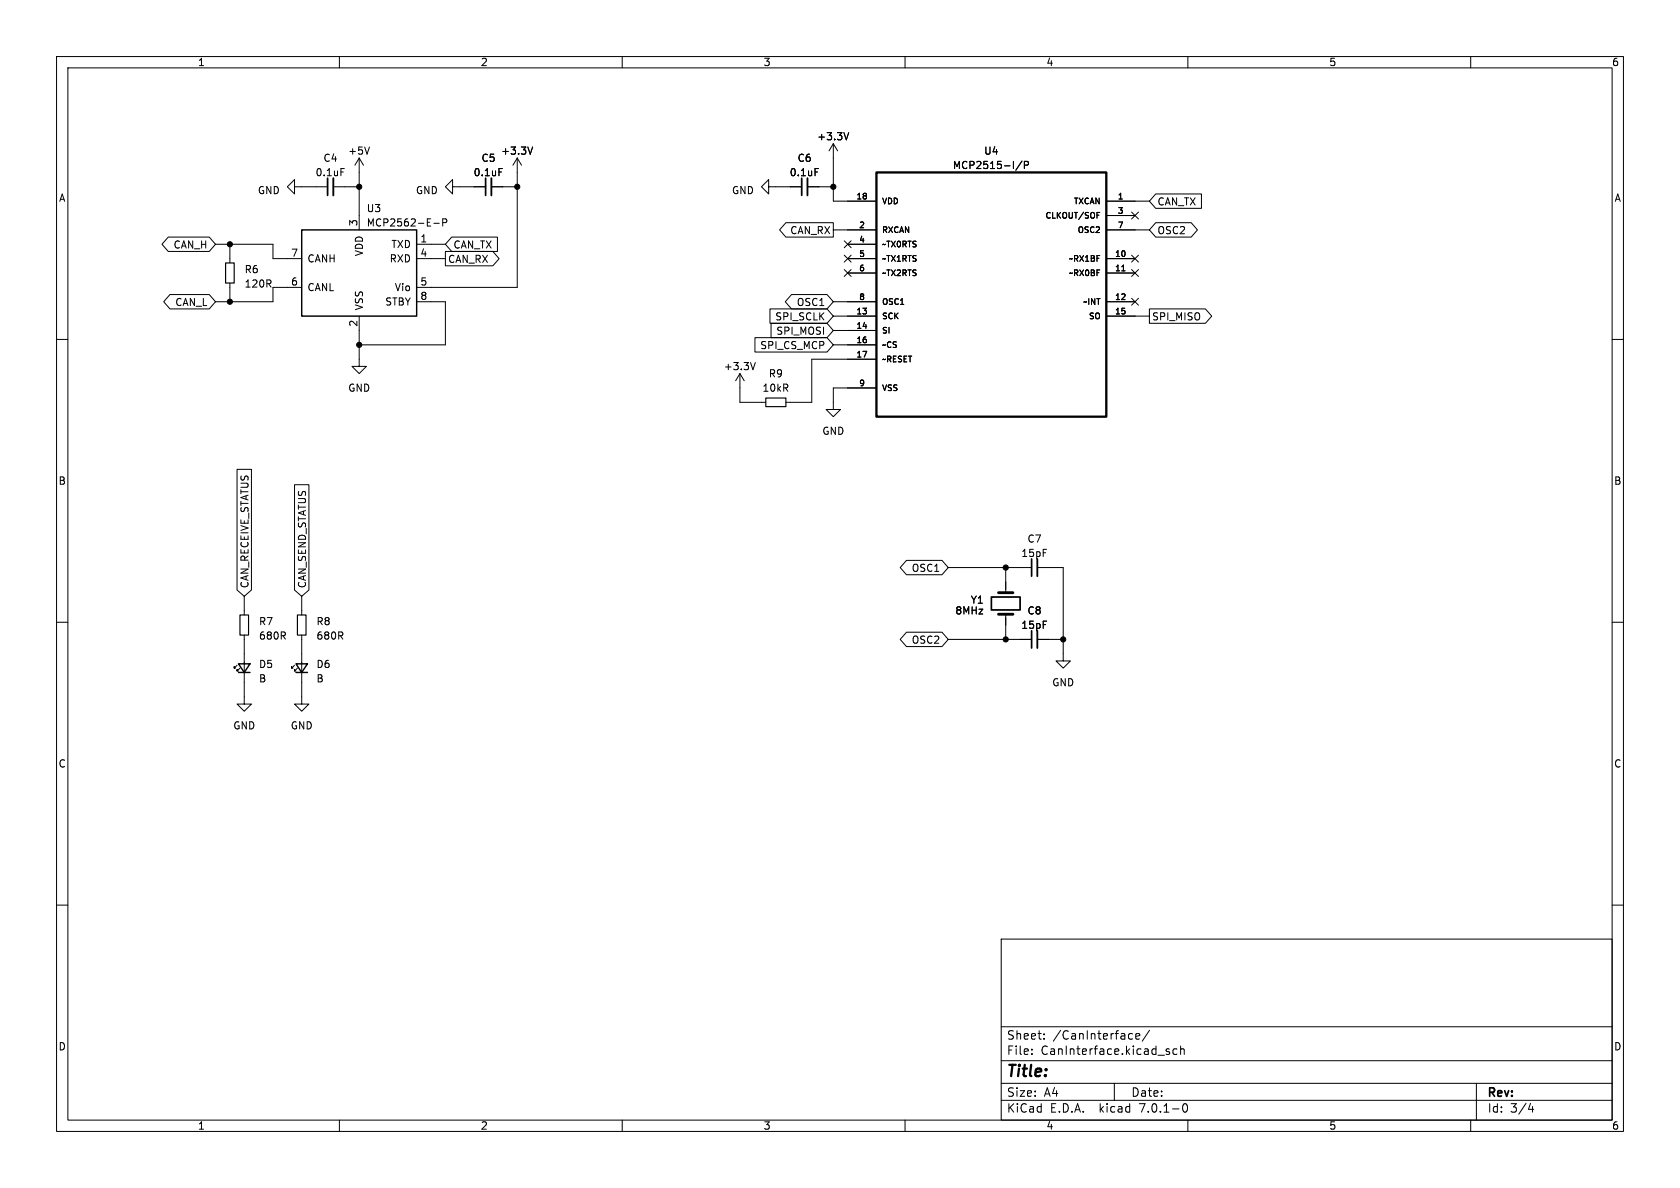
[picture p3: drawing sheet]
<svg xmlns="http://www.w3.org/2000/svg" width="297mm" height="210mm" viewBox="0 0 297 210" stroke-linecap="round" stroke-linejoin="round" font-family="sans-serif">
<g fill="none" stroke="#000" stroke-width=".18">
<path d="M10 10h277v190h-277zM12 12h273v186h-273zM60 10v2M110 10v2M160 10v2M210 10v2M260 10v2M52.1 33v-1.2l-1.3 1.2 1.3 1.3v-1.3h5.8M58.9 33h4.6M60.3 29.8h.6M63.5 27.9l-.8 1.3M63.5 27.9v12.7"/>
<path d="M63.5 27.9l.8 1.3M65.3 26l-.4 1.3M76.7 39.5h1M78.3 39.4l.6-.1 .1-.2-.1-.3-.6-.1v1.3M80 33v-1.2l-1.3 1.2 1.3 1.3v-1.3h5.9M86.9 33h4.5M88.2 29.8h.6M91.4 27.9l-.7 1.3M91.4 27.9v22.9h-17.7M91.4 27.9l.8 1.3M94.2 26l-.5 1.3M135.9 33v-1.2l-1.3 1.2 1.3 1.3v-1.3h5.8"/>
<path d="M138.9 39.4h8.4v2.5h-8.4l-1.1-1.3zM142.7 33h4.6M144.1 29.8h.6M147.3 25.4l-.7 1.3M147.3 25.4v10.2h7.6M147.3 25.4l.8 1.3M150 23.4l-.4 1.3M180.7 28.5l-1.1 1.6M181.1 29.2l.6-.1 .1-.1v-.4l-.7-.1v1.3M193.9 38h.4M193.9 37.6h.5M195.6 35.6h7.6"/>
<path d="M195.6 38.1h5.1M200.1 37.5l1.2 1.2M201.3 37.5l-1.2 1.2M204.3 34.3h8.1v2.5h-8.1l-1.1-1.2zM204.3 39.4h6.3l1.1 1.2-1.1 1.3h-6.3l-1.1-1.3zM10 60h2M29.7 41.9h7.3l1.1 1.3-1.1 1.3h-7.3l-1.1-1.3zM30 52.1h7l1.1 1.2-1.1 1.3h-7l-1.1-1.3zM38.1 43.2h10.2v2.5h5M40.6 43.2v3.3M40.6 50v3.3M53.3 50.8h-5v2.5h-10.2"/>
<path d="M63.5 55.9v8.9h1.3l-1.3 1.2-1.3-1.2h1.3M73.7 43.2h5M73.7 45.7h5M73.7 53.3h5v7.7h-15.2M78.7 44.4h8.4l1.1 1.3-1.1 1.3h-8.4zM79.9 41.9h8v2.6h-8l-1.2-1.3zM133.5 59.7h12.7l1.1 1.3-1.1 1.2h-12.7zM136.1 54.6h10.1l1.1 1.3-1.1 1.3h-10.1zM136.3 57.1h9.9l1.1 1.3-1.1 1.3h-9.9zM139.9 52.1h6.3l1.1 1.2-1.1 1.3h-6.3l-1.1-1.3zM147.3 53.3h7.6M147.3 55.9h7.6"/>
<path d="M147.3 58.4h7.6M147.3 40.6h7.6M149.3 42.6l1.2 1.2M149.3 45.1l1.2 1.2M149.3 47.7l1.2 1.2M149.9 43.2h5M149.9 45.7h5M149.9 48.3h5M150.5 42.6l-1.2 1.2M150.5 45.1l-1.2 1.2M150.5 47.7l-1.2 1.2M195.6 45.7h5.1"/>
<path d="M195.6 53.3h5.1M195.6 48.3h5.1M195.6 55.9h7.6M195.6 40.6h7.6M198.3 47.9h.6M200.1 52.7l1.2 1.2M200.1 47.7l1.2 1.2M200.1 45.1l1.2 1.2M201.3 52.7l-1.2 1.2M201.3 47.7l-1.2 1.2M201.3 45.1l-1.2 1.2M203.2 54.6h9.9l1.1 1.3-1.1 1.3h-9.9z"/>
<path d="M285 60h2M130.8 66v5.1h4.6M130.8 66l-.8 1.3M130.8 66l.8 1.3M133.5 64.1l-.4 1.3M147.3 61h7.6M154.9 68.6h-7.6v3.8h1.3l-1.3 1.3-1.3-1.3h1.3M154.9 63.5h-11.4v7.6h-4.6M41.9 83h2.6v21.3l-1.3 1.1-1.3-1.1zM52.1 85.7h2.5v18.6l-1.3 1.1-1.2-1.1zM160.3 99.1h6.2l1.1 1.2-1.1 1.3h-6.2l-1.2-1.3zM10 110h2"/>
<path d="M41.9 117.6l-.5 .5v-.2v.2h.3M42.4 118.1l-.5 .5v-.2v.2h.3M43.2 112.3v12.2h1.2l-1.2 1.2-1.3-1.2h1.3M43.2 105.4v3.3M52.1 117.6l-.5 .5v-.2v.2h.2M52.6 118.1l-.5 .5v-.2v.2h.2M53.3 112.3v12.2h1.3l-1.3 1.2-1.2-1.2h1.2M53.3 105.4v3.3M160.3 111.8h6.2l1.1 1.2-1.1 1.3h-6.2l-1.2-1.3zM167.6 113h14.8M167.6 100.3h14.8M177.8 100.3v4.5"/>
<path d="M177.8 108.6v4.4M183.4 100.3h4.6v16.5h1.2l-1.2 1.3-1.3-1.3h1.3M183.4 113h4.6M285 110h2M10 160h2M285 160h2M177 166h108v32h-108zM60 198v2M110 198v2M160 198v2M177 194.5h108M177 191.5h108"/>
<path d="M177 187.5h108M177 181.5h108M182.4 186.3v.1M182.4 185.5v.1M184.6 183.6v.1M184.6 182.8v.1M197 191.5v3M199.8 182.7l.4 .1M200.2 183.6l-.4 .1M200.8 183.2l.7-.1-.1-.3-.4-.1-.2 .2 .1 .7h.5M203.2 182.1l-1.3 2M206.4 185.9l.3 .1 .1 .2-.2 .2h-.3"/>
<path d="M206.4 185.4l.3 .1M208.1 185.5l-.5-.1-.2 .3v.4l.1 .2h.6M208.7 185.5l.2-.1 .4 .1 .1 .9M208.7 184.9v1.5M209.2 195.2l.2-.1a.81 .81 0 0 1 .6 .6 .81 .81 0 0 1-.3 .8l-.1 .1a.81 .81 0 0 1-.4-1.4zM210 198v2M260 198v2M261 191.5v6.5M270.2 196.1h.9M270.9 195.6v1"/>
</g>
<path d="M58.9 31.5v3M86.9 31.5v3M142.7 31.5v3M183.4 98.8v3.1M183.4 111.5v3.1" fill="none" stroke="#000" stroke-width=".33"/>
<path d="M57.9 31.5v3M85.9 31.5v3M141.7 31.5v3M182.4 98.8v3.1M175.3 105.5h5v2.3h-5zM182.4 111.5v3.1" fill="none" stroke="#000" stroke-width=".3"/>
<path d="M53.3 40.6h20.4v15.3h-20.4zM42.2 117.3h2l-1 1.6zM42.2 118.9h2M52.3 117.3h2.1l-1.1 1.6zM52.3 118.9h2.1" fill="none" stroke="#000" stroke-width=".25"/>
<path d="M39.9 46.5h1.5v3.5h-1.5zM135.4 70.4h3.5v1.5h-3.5zM42.4 108.7h1.5v3.6h-1.5zM52.6 108.7h1.5v3.6h-1.5z" fill="none" stroke="#000" stroke-width=".2"/>
<path d="M176.5 108.6h2.6M176.5 104.8h2.6" fill="none" stroke="#000" stroke-width=".51"/>
<path d="M154.9 30.5h40.7v43.2h-40.7z" fill="none" stroke="#000" stroke-width=".41"/>
<g fill="#000" stroke="#000" stroke-width=".18">
<circle cx="63.5" cy="33" r=".46"/>
<circle cx="91.4" cy="33" r=".46"/>
<circle cx="147.3" cy="33" r=".46"/>
<circle cx="40.6" cy="43.2" r=".46"/>
<circle cx="40.6" cy="53.3" r=".46"/>
<circle cx="63.5" cy="61" r=".46"/>
<circle cx="177.8" cy="113" r=".46"/>
<circle cx="177.8" cy="100.3" r=".46"/>
<circle cx="188" cy="113" r=".46"/>
</g>
<text font-size="2.8" x="178" y="190.8">Title:</text>
<g font-size="2.1">
<text x="178" y="183.9">Sheet:</text>
<text x="186.2" y="183.9">/CanInterface/</text>
<text x="178" y="186.6">File:</text>
<text x="184" y="186.6">CanInterface.kicad_sch</text>
<text x="178" y="196.8">KiCad</text>
<text x="178" y="194">Size:</text>
<text x="184.6" y="194">A4</text>
<text x="185.7" y="196.8">E.D.A.</text>
<text x="194.4" y="196.8">kicad</text>
<text x="200" y="194">Date:</text>
<text x="201.5" y="196.8">7.0.1-0</text>
<text x="263" y="194.2">Rev:</text>
<text x="263" y="196.8">Id:</text>
<text x="267" y="196.8">3/4</text>
</g>
<g font-size="1.8">
<text x="35" y="11.8">1</text>
<text x="85" y="11.8">2</text>
<text x="135" y="11.8">3</text>
<text x="185" y="11.8">4</text>
<text x="235" y="11.8">5</text>
<text x="285" y="11.8">6</text>
<text x="57.1" y="28.8">C4</text>
<text x="61.5" y="27.5">+5V</text>
<text x="85.1" y="28.8">C5</text>
<text x="88.5" y="27.5">+3.3V</text>
<text x="140.9" y="28.8">C6</text>
<text x="144.4" y="25">+3.3V</text>
<text x="173.9" y="27.5">U4</text>
<text x="10.4" y="35.8">A</text>
<text x="45.5" y="34.5">GND</text>
<text x="55.7" y="31.3">0.1uF</text>
<text x="73.5" y="34.5">GND</text>
<text x="83.7" y="31.3">0.1uF</text>
<text x="129.3" y="34.5">GND</text>
<text x="139.6" y="31.3">0.1uF</text>
<text x="168.4" y="30">MCP2515-I/P</text>
<text x="285.4" y="35.8">A</text>
<text x="63.2" y="40" transform="rotate(-90 63.2 40)">3</text>
<text x="64.8" y="37.7">U3</text>
<text x="64.8" y="40.2">MCP2562-E-P</text>
<text x="139.6" y="41.6">CAN_RX</text>
<text x="204.6" y="36.5">CAN_TX</text>
<text x="204.6" y="41.6">OSC2</text>
<text x="30.6" y="44.1">CAN_H</text>
<text x="51.4" y="45.5">7</text>
<text x="54.4" y="46.5">CANH</text>
<text x="64.3" y="45.4" transform="rotate(-90 64.3 45.4)">VDD</text>
<text x="68.8" y="46.5">RXD</text>
<text x="69.1" y="44">TXD</text>
<text x="74.3" y="42.9">1</text>
<text x="74.3" y="45.5">4</text>
<text x="79.2" y="46.6">CAN_RX</text>
<text x="80.2" y="44.1">CAN_TX</text>
<text x="43.2" y="48.5">R6</text>
<text x="43.2" y="51">120R</text>
<text x="51.4" y="50.5">6</text>
<text x="54.4" y="51.6">CANL</text>
<text x="69.7" y="51.6">Vio</text>
<text x="74.3" y="50.5">5</text>
<text x="74.3" y="53.1">8</text>
<text x="30.9" y="54.3">CAN_L</text>
<text x="63.2" y="57.8" transform="rotate(-90 63.2 57.8)">2</text>
<text x="64.3" y="54.9" transform="rotate(-90 64.3 54.9)">VSS</text>
<text x="68" y="54.2">STBY</text>
<text x="136.9" y="56.8">SPI_SCLK</text>
<text x="137.1" y="59.3">SPI_MOSI</text>
<text x="140.7" y="54.3">OSC1</text>
<text x="203.7" y="56.8">SPI_MISO</text>
<text x="127.9" y="65.6">+3.3V</text>
<text x="134.3" y="61.9">SPI_CS_MCP</text>
<text x="61.5" y="69.4">GND</text>
<text x="134.7" y="69.4">10kR</text>
<text x="135.9" y="66.9">R9</text>
<text x="145.3" y="77">GND</text>
<text x="10.3" y="85.8">B</text>
<text x="285.3" y="85.8">B</text>
<text x="161.1" y="101.2">OSC1</text>
<text x="180.5" y="98.6">15pF</text>
<text x="181.6" y="96.1">C7</text>
<text x="44.1" y="104" transform="rotate(-90 44.1 104)">CAN_RECEIVE_STATUS</text>
<text x="54.3" y="104" transform="rotate(-90 54.3 104)">CAN_SEND_STATUS</text>
<text x="171.6" y="106.9">Y1</text>
<text x="45.7" y="110.7">R7</text>
<text x="45.7" y="113.2">680R</text>
<text x="55.9" y="110.7">R8</text>
<text x="55.9" y="113.2">680R</text>
<text x="161.1" y="113.9">OSC2</text>
<text x="168.8" y="108.8">8MHz</text>
<text x="180.5" y="111.3">15pF</text>
<text x="181.6" y="108.8">C8</text>
<text x="45.7" y="118.2">D5</text>
<text x="55.9" y="118.2">D6</text>
<text x="45.7" y="120.8">B</text>
<text x="55.9" y="120.8">B</text>
<text x="186" y="121.5">GND</text>
<text x="41.2" y="129.1">GND</text>
<text x="51.3" y="129.1">GND</text>
<text x="10.3" y="135.8">C</text>
<text x="285.3" y="135.8">C</text>
<text x="10.3" y="185.8">D</text>
<text x="285.3" y="185.8">D</text>
<text x="35" y="199.8">1</text>
<text x="85" y="199.8">2</text>
<text x="135" y="199.8">3</text>
<text x="185" y="199.8">4</text>
<text x="235" y="199.8">5</text>
<text x="285" y="199.8">6</text>
</g>
<g font-size="1.4">
<text x="151.3" y="35.3">18</text>
<text x="197.5" y="35.3">1</text>
<text x="151.8" y="40.4">2</text>
<text x="156" y="36.3">VDD</text>
<text x="156" y="41.3">RXCAN</text>
<text x="184.7" y="38.8">CLKOUT/SOF</text>
<text x="189.7" y="36.3">TXCAN</text>
<text x="190.4" y="41.3">OSC2</text>
<text x="197.5" y="37.8">3</text>
<text x="197.5" y="40.4">7</text>
<text x="151.8" y="42.9">4</text>
<text x="151.8" y="45.5">5</text>
<text x="156" y="43.9">~TX0RTS</text>
<text x="156" y="46.4">~TX1RTS</text>
<text x="188.8" y="46.4">~RX1BF</text>
<text x="197.1" y="45.5">10</text>
<text x="151.8" y="48">6</text>
<text x="151.8" y="53.1">8</text>
<text x="156" y="49">~TX2RTS</text>
<text x="188.8" y="49">~RX0BF</text>
<text x="197.1" y="48">11</text>
<text x="197.1" y="53.1">12</text>
<text x="151.3" y="55.6">13</text>
<text x="151.3" y="58.2">14</text>
<text x="156" y="56.6">SCK</text>
<text x="156" y="59.1">SI</text>
<text x="156" y="54">OSC1</text>
<text x="191.3" y="54">~INT</text>
<text x="192.4" y="56.6">SO</text>
<text x="197.1" y="55.6">15</text>
<text x="151.3" y="60.7">16</text>
<text x="151.3" y="63.2">17</text>
<text x="156" y="61.7">~CS</text>
<text x="156" y="64.2">~RESET</text>
<text x="151.8" y="68.3">9</text>
<text x="156" y="69.3">VSS</text>
</g>
</svg>
